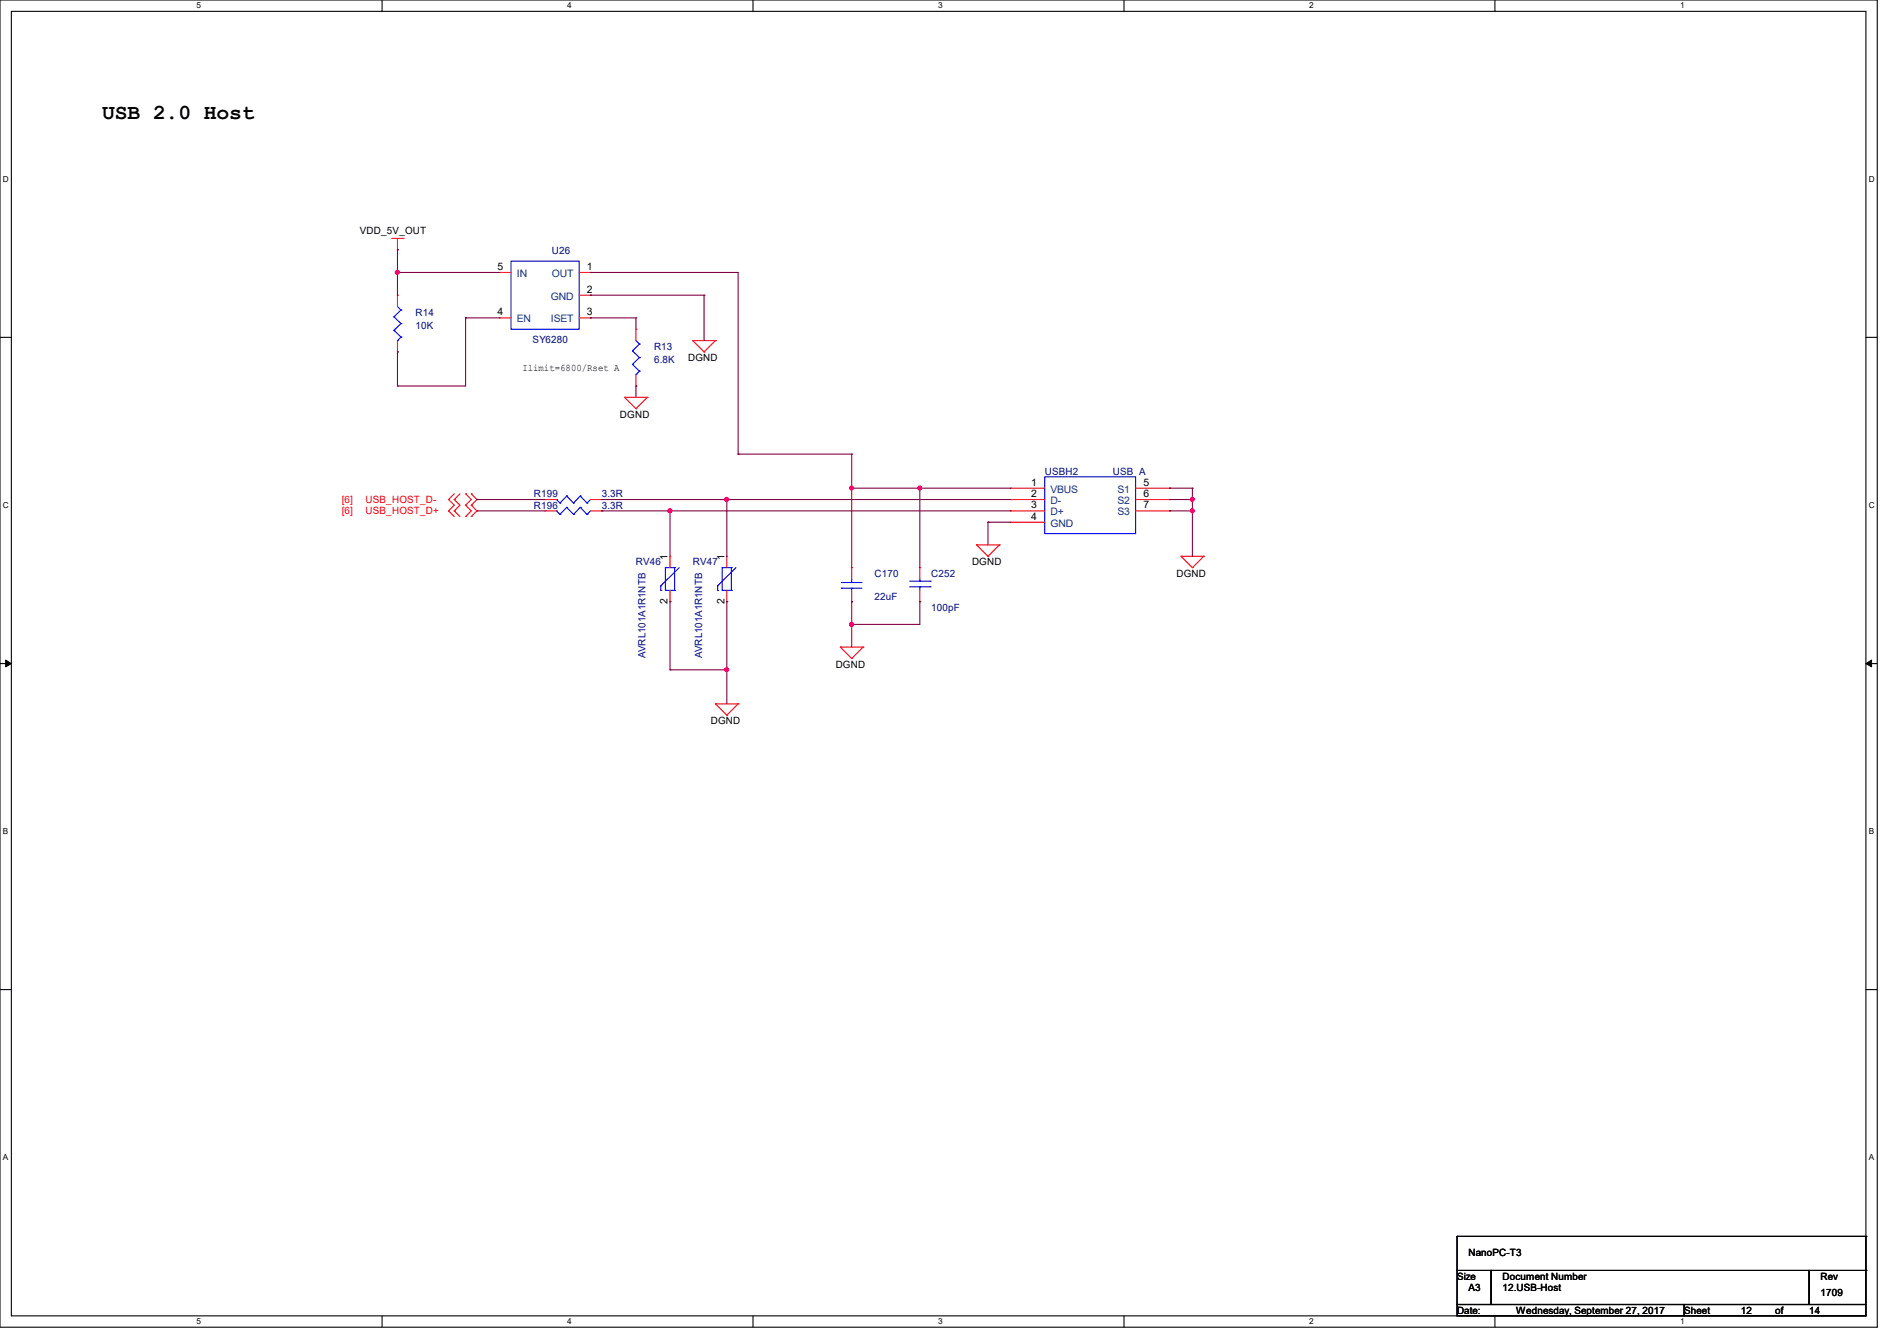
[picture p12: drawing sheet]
<svg xmlns="http://www.w3.org/2000/svg" width="297mm" height="210mm" viewBox="0 0 297 210" stroke-linecap="round" stroke-linejoin="round" font-family="sans-serif">
<path d="M0 0h293.9v207.9h-293.9zM1.8 1.8h290.3v204.3h-290.3z" fill="none" stroke="#000" stroke-width=".17"/>
<g fill="#fff">
<path d="M30.8 .2h.7v1.4h-.7z"/>
<path d="M30.8 206.2h.7v1.4h-.7z"/>
</g>
<path d="M59.8 0v1.8M59.8 206.1v1.8" fill="none" stroke="#000" stroke-width=".17"/>
<g fill="#fff">
<path d="M88.8 .2h.7v1.4h-.7z"/>
<path d="M88.8 206.2h.7v1.4h-.7z"/>
</g>
<path d="M117.9 0v1.8M117.9 206.1v1.8" fill="none" stroke="#000" stroke-width=".17"/>
<g fill="#fff">
<path d="M146.9 .2h.7v1.4h-.7z"/>
<path d="M146.9 206.2h.7v1.4h-.7z"/>
</g>
<path d="M176 0v1.8M176 206.1v1.8" fill="none" stroke="#000" stroke-width=".17"/>
<g fill="#fff">
<path d="M205 .2h.7v1.4h-.7z"/>
<path d="M205 206.2h.7v1.4h-.7z"/>
</g>
<path d="M234.1 0v1.8M234.1 206.1v1.8" fill="none" stroke="#000" stroke-width=".17"/>
<g fill="#fff">
<path d="M263.1 .2h.6v1.4h-.6z"/>
<path d="M263.1 206.2h.6v1.4h-.6z"/>
<path d="M.5 27.3h.9v1.4h-.9z"/>
<path d="M292.6 27.3h.9v1.4h-.9z"/>
<path d="M.5 78.4h.9v1.4h-.9z"/>
<path d="M292.6 78.4h.9v1.4h-.9z"/>
</g>
<path d="M0 52.8h1.8M292.1 52.8h1.8" fill="none" stroke="#000" stroke-width=".17"/>
<g fill="#fff">
<path d="M.5 129.5h.8v1.4h-.8z"/>
<path d="M292.6 129.5h.8v1.4h-.8z"/>
</g>
<path d="M0 103.9h1.8M292.1 103.9h1.8" fill="none" stroke="#000" stroke-width=".17"/>
<path d="M.9 103.4l.9 .5-.9 .5zM292.1 103.9l.9-.5v1z" fill="#000" stroke="#000" stroke-width=".16"/>
<g fill="#fff">
<path d="M.5 180.5h.8v1.4h-.8z"/>
<path d="M292.6 180.5h.8v1.4h-.8z"/>
</g>
<g fill="none" stroke="#000" stroke-width=".17">
<path d="M0 155h1.8M292.1 155h1.8M228.1 199h5.4v5.3h-5.4zM228.1 193.6h.1M228.1 193.6v5.4M228.1 193.6h64M233.5 199h49.8v5.3h-49.8zM283.3 199h8.8v5.3h-8.8zM292.1 193.6h.1M292.1 199h.1M292.1 193.6v5.4M228.1 204.3h35.6v1.8h-35.6z"/>
<path d="M263.7 204.3h28.4v1.8h-28.4z"/>
</g>
<g fill="none" stroke="#f00" stroke-width=".17">
<path d="M61.3 37.3h1.8M62.2 39.1h.1M62.2 37.3v1.8M63.1 37.3h.1M62.2 46.2h.1M62.2 55.1h.1M62.2 46.2v1.8M62.2 53.3v1.8M78.2 49.8h.1M78.2 42.7h.1M78.2 42.7h1.8M78.2 49.8h1.8"/>
<path d="M90.7 42.7h1.8M90.7 46.2h1.8M90.7 49.8h1.8M92.5 42.7h.1M92.5 46.2h.1M92.5 49.8h.1M99.6 51.6h.1M99.6 51.6v1.7M99.6 58.7v1.8M108.5 53.3h.1M108.5 53.3h3.5M108.5 53.3l1.7 1.8"/>
<path d="M110.2 55.1h.1M112 53.3h.1M112 53.3l-1.8 1.8M70.2 78.2h.1M70.2 78.2l.9 .9-.9 .9M71.1 78.2h.1M71.1 78.2l.9 .9-.9 .9M71.1 77.3l-.9 .9M72 77.3l-.9 .9M72.9 79.1h.1M72.9 77.3h.1M72.9 77.3l.9 .9-.9 .9"/>
<path d="M72.9 79.1l.9 .9-.9 .9M73.8 77.3h.1M73.8 79.1h.1M73.8 77.3l.9 .9-.9 .9M73.8 79.1l.9 .9-.9 .9M85.3 78.2h.1M85.3 78.2h1.8M92.5 78.2h1.7M94.2 78.2h.1M97.8 62.2h.1M97.8 62.2h3.5M97.8 62.2l1.8 1.8"/>
<path d="M99.6 64h.1M99.6 60.5h.1M101.3 62.2h.1M101.3 62.2l-1.7 1.8M158.2 76.5h.1M158.2 78.2h.1M158.2 76.5h5.4M158.2 78.2h5.4M177.8 76.5h5.3M177.8 78.2h5.3M183.1 76.5h.1M183.1 78.2h.1"/>
<path d="M70.2 80h.1M70.2 80l.9 .9M71.1 80h.1M71.1 80l.9 .9M72.9 80.9h.1M73.8 80.9h.1M85.3 80h.1M85.3 80h1.8M92.5 80h1.7M94.2 80h.1M104.9 87.1h.1M104.9 94.2h.1"/>
<path d="M104.9 87.1v1.8M104.9 92.5v1.7M113.8 87.1h.1M113.8 94.2h.1M113.8 87.1v1.8M113.8 92.5v1.7M133.4 94.2h.1M133.4 88.9h.1M133.4 88.9v1.8M133.4 92.5v1.7M144 88.9h.1M144 94.2h.1"/>
<path d="M144 88.9v1.8M144 92.5v1.7M152.9 85.3h.1M152.9 85.3h3.6M152.9 85.3l1.8 1.8M154.7 87.1h.1M156.5 85.3h.1M156.5 85.3l-1.8 1.8M158.2 80h.1M158.2 81.8h.1M158.2 80h5.4M158.2 81.8h5.4"/>
<path d="M177.8 80h5.3M183.1 80h.1M184.9 87.1h.1M184.9 87.1h3.6M184.9 87.1l1.8 1.8M186.7 88.9h.1M188.5 87.1h.1M188.5 87.1l-1.8 1.8M112 110.2h.1M112 110.2h3.6M112 110.2l1.8 1.8M113.8 112h.1"/>
<path d="M115.6 110.2h.1M115.6 110.2l-1.8 1.8M131.6 101.3h.1M131.6 101.3h3.5M131.6 101.3l1.8 1.8M133.4 103.1h.1M135.1 101.3h.1M135.1 101.3l-1.7 1.8"/>
</g>
<g fill="none" stroke="#00f" stroke-width=".17">
<path d="M61.7 49.6h.1M61.7 51.7h.1M61.7 49.6l1.1 1.1M61.7 51.7l1.1 1.1M62.2 53.3h.1M62.2 48l.6 .6M62.8 48.6h.1M62.8 50.7h.1M62.8 52.8h.1M62.8 48.6l-1.1 1M62.8 50.7l-1.1 1M62.8 52.8l-.6 .5"/>
<path d="M80 40.9h10.7v10.7h-10.7zM99 54.9h.1M99 57.1h.1M99 54.9l1.1 1.1M99 57.1l1.1 1M99.6 58.7h.1M99.6 53.3l.5 .6M100.1 53.9h.1M100.1 56h.1M100.1 58.1h.1M100.1 53.9l-1.1 1M100.1 56l-1.1 1.1"/>
<path d="M100.1 58.1l-.5 .6M87.1 78.2h.1M87.1 78.2l.6 .6M87.7 78.8h.1M88.7 79.5h.1M88.7 77.7h.1M88.7 79.5l1.1 1.1M88.7 79.5l-1 1.1M88.7 77.7l1.1 1.1M88.7 77.7l-1 1.1M89.8 78.8h.1M90.8 79.5h.1"/>
<path d="M90.8 77.7h.1M90.8 79.5l1.1 1.1M90.8 79.5l-1 1.1M90.8 77.7l1.1 1.1M90.8 77.7l-1 1.1M91.9 78.8h.1M92.5 78.2l-.6 .6M163.6 74.7h14.2v8.9h-14.2zM87.1 80h.1M87.1 80l.6 .6M87.7 80.6h.1M89.8 80.6h.1"/>
<path d="M91.9 80.6h.1M92.5 80l-.6 .6M103.5 91.7h.1M103.5 92.5h.1M103.5 91.7v.8M104.2 92.5h.1M104.2 88.9h.1M104.2 88.9h1.4M104.2 92.5h1.4M104.2 88.9v3.6M105.6 88.9h.1M105.6 92.5h.1"/>
<path d="M105.6 88.9v3.6M106.3 88.9l-2.8 2.8M112.4 91.7h.1M112.4 92.5h.1M112.4 91.7v.8M113.1 92.5h.1M113.1 88.9h.1M113.1 88.9h1.4M113.1 92.5h1.4M113.1 88.9v3.6M114.5 88.9h.1M114.5 92.5h.1"/>
<path d="M114.5 88.9v3.6M115.2 88.9l-2.8 2.8M131.7 91.2h.1M131.7 92.1h.1M131.7 91.2h3.3M131.7 92.1h3.3M133.4 92.1h.1M133.4 91.2h.1M133.4 90.7v.5M133.4 92.1v.4M142.4 91.9h3.2M142.4 91h3.2"/>
<path d="M144 91h.1M144 91.9h.1M144 90.7v.3M144 91.9v.6M145.6 91.9h.1M145.6 91h.1"/>
</g>
<g fill="none" stroke="#7f003f" stroke-width=".17">
<path d="M62.2 39.1h.1M62.2 39.1v7.1M62.2 55.1h.1M62.2 42.7h.1M62.2 55.1v5.4M62.2 42.7h16M72.9 49.8h.1M72.9 49.8h5.3M72.9 49.8v10.7h-10.7M92.5 49.8h.1M92.5 46.2h.1M92.5 42.7h.1"/>
<path d="M92.5 49.8h7.1M92.5 46.2h17.7M92.5 42.7h23.1v28.4M99.6 49.8h.1M99.6 49.8v1.8M110.2 46.2h.1M110.2 46.2v7.1M62.2 60.5h.1M74.7 78.2h.1M74.7 78.2h10.6M94.2 78.2h.1M94.2 78.2h64"/>
<path d="M99.6 60.5h.1M99.6 60.5v1.7M113.8 78.2h.1M113.8 78.2v8.9M115.6 71.1h.1M115.6 71.1h17.8M133.4 71.1h.1M133.4 76.5h.1M133.4 76.5h24.8M133.4 71.1v17.8M144 76.5h.1M144 76.5v12.4"/>
<path d="M183.1 76.5h.1M183.1 78.2h.1M183.1 78.2h3.6M183.1 76.5h3.6M186.7 76.5h.1M186.7 78.2h.1M186.7 76.5v10.6M74.7 80h.1M74.7 80h10.6M94.2 80h.1M94.2 80h64M104.9 80h.1"/>
<path d="M104.9 94.2h.1M104.9 80v7.1M104.9 94.2v10.7M113.8 94.2h.1M113.8 94.2v16M133.4 94.2h.1M133.4 97.8h.1M133.4 94.2v7.1M144 94.2h.1M144 94.2v3.6h-10.6M154.7 81.8h.1M154.7 81.8h3.5"/>
<path d="M154.7 81.8v3.5M183.1 80h.1M183.1 80h3.6M186.7 80h.1M104.9 104.9h.1M104.9 104.9h8.9M113.8 104.9h.1"/>
</g>
<g fill="#f0f" stroke="#f0f" stroke-width=".17">
<circle cx="104.9" cy="80" r=".32"/>
<circle cx="113.8" cy="78.2" r=".32"/>
<circle cx="113.8" cy="104.9" r=".32"/>
<circle cx="144" cy="76.4" r=".32"/>
<circle cx="133.3" cy="97.8" r=".32"/>
<circle cx="133.3" cy="76.4" r=".32"/>
<circle cx="186.7" cy="80" r=".32"/>
<circle cx="186.7" cy="78.2" r=".32"/>
<circle cx="62.2" cy="42.7" r=".32"/>
</g>
<text font-size="3.3" x="16" y="18.6">USB 2.0 Host</text>
<g font-size="1.6">
<text x="56.3" y="36.7">VDD_5V_OUT</text>
<text x="77.9" y="42.3">5</text>
<text x="91.9" y="42.3">1</text>
<text x="91.9" y="45.8">2</text>
<text x="77.9" y="49.4">4</text>
<text x="91.9" y="49.4">3</text>
<text x="81.8" y="58.1">Ilimit=6800/Rset A</text>
<text x="107.7" y="56.6">DGND</text>
<text x="97.1" y="65.4">DGND</text>
<text x="161.5" y="76.1">1</text>
<text x="161.5" y="77.9">2</text>
<text x="179" y="76.1">5</text>
<text x="179" y="77.9">6</text>
<text x="161.5" y="79.6">3</text>
<text x="161.5" y="81.4">4</text>
<text x="179" y="79.6">7</text>
<text x="104.5" y="87.7" transform="rotate(-90 104.5 87.7)">1</text>
<text x="113.4" y="87.7" transform="rotate(-90 113.4 87.7)">1</text>
<text x="152.2" y="88.6">DGND</text>
<text x="104.5" y="94.6" transform="rotate(-90 104.5 94.6)">2</text>
<text x="113.4" y="94.6" transform="rotate(-90 113.4 94.6)">2</text>
<text x="184.2" y="90.3">DGND</text>
<text x="130.9" y="104.6">DGND</text>
<text x="111.3" y="113.5">DGND</text>
<text x="229.9" y="196.7">NanoPC-T3</text>
<text x="228.1" y="200.4">Size</text>
<text x="229.9" y="202.2">A3</text>
<text x="235.2" y="200.4">Document Number</text>
<text x="235.2" y="202.2">12.USB-Host</text>
<text x="285" y="202.9">1709</text>
<text x="285" y="200.4">Rev</text>
<text x="228.1" y="205.7">Date:</text>
<text x="237.4" y="205.7">Wednesday, September 27, 2017</text>
<text x="263.7" y="205.7">Sheet</text>
<text x="272.6" y="205.7">12</text>
<text x="277.9" y="205.7">of</text>
<text x="283.2" y="205.7">14</text>
</g>
<g font-size="1.6" fill="#00007f">
<text x="86.4" y="39.8">U26</text>
<text x="65.1" y="49.4">R14</text>
<text x="65.1" y="51.6">10K</text>
<text x="83.4" y="53.7">SY6280</text>
<text x="102.4" y="54.8">R13</text>
<text x="102.4" y="56.9">6.8K</text>
<text x="83.6" y="77.9">R199</text>
<text x="94.2" y="77.9">3.3R</text>
<text x="163.6" y="74.3">USBH2</text>
<text x="174.2" y="74.3">USB A</text>
<text x="83.6" y="79.7">R196</text>
<text x="94.2" y="79.7">3.3R</text>
<text x="99.6" y="88.6">RV46</text>
<text x="108.5" y="88.6">RV47</text>
<text x="136.9" y="90.3">C170</text>
<text x="136.9" y="93.9">22uF</text>
<text x="145.8" y="90.3">C252</text>
<text x="145.8" y="95.7">100pF</text>
<text x="101" y="103.1" transform="rotate(-90 101 103.1)">AVRL101A1R1NTB</text>
<text x="109.9" y="103.1" transform="rotate(-90 109.9 103.1)">AVRL101A1R1NTB</text>
</g>
<g font-size="1.6" fill="#003f7f">
<text x="80.9" y="43.4">IN</text>
<text x="86.2" y="46.9">GND</text>
<text x="86.4" y="43.4">OUT</text>
<text x="80.9" y="50.5">EN</text>
<text x="86.2" y="50.5">ISET</text>
<text x="164.5" y="77.2">VBUS</text>
<text x="175" y="77.2">S1</text>
<text x="164.5" y="79">D-</text>
<text x="164.5" y="80.7">D+</text>
<text x="164.5" y="82.5">GND</text>
<text x="175" y="79">S2</text>
<text x="175" y="80.7">S3</text>
</g>
<g font-size="1.6" fill="#f00">
<text x="53.5" y="78.8">[6]</text>
<text x="53.5" y="80.6">[6]</text>
<text x="57.2" y="78.8">USB_HOST_D-</text>
<text x="57.2" y="80.6">USB_HOST_D+</text>
</g>
<g font-size="1.3">
<text x="30.8" y="1.3">5</text>
<text x="88.8" y="1.3">4</text>
<text x="146.9" y="1.3">3</text>
<text x="205" y="1.3">2</text>
<text x="263.1" y="1.3">1</text>
<text x=".5" y="28.4">D</text>
<text x="292.6" y="28.4">D</text>
<text x=".5" y="79.5">C</text>
<text x="292.6" y="79.5">C</text>
<text x=".5" y="130.6">B</text>
<text x="292.6" y="130.6">B</text>
<text x=".5" y="181.7">A</text>
<text x="292.6" y="181.7">A</text>
<text x="30.8" y="207.4">5</text>
<text x="88.8" y="207.4">4</text>
<text x="146.9" y="207.4">3</text>
<text x="205" y="207.4">2</text>
<text x="263.1" y="207.4">1</text>
</g>
</svg>
